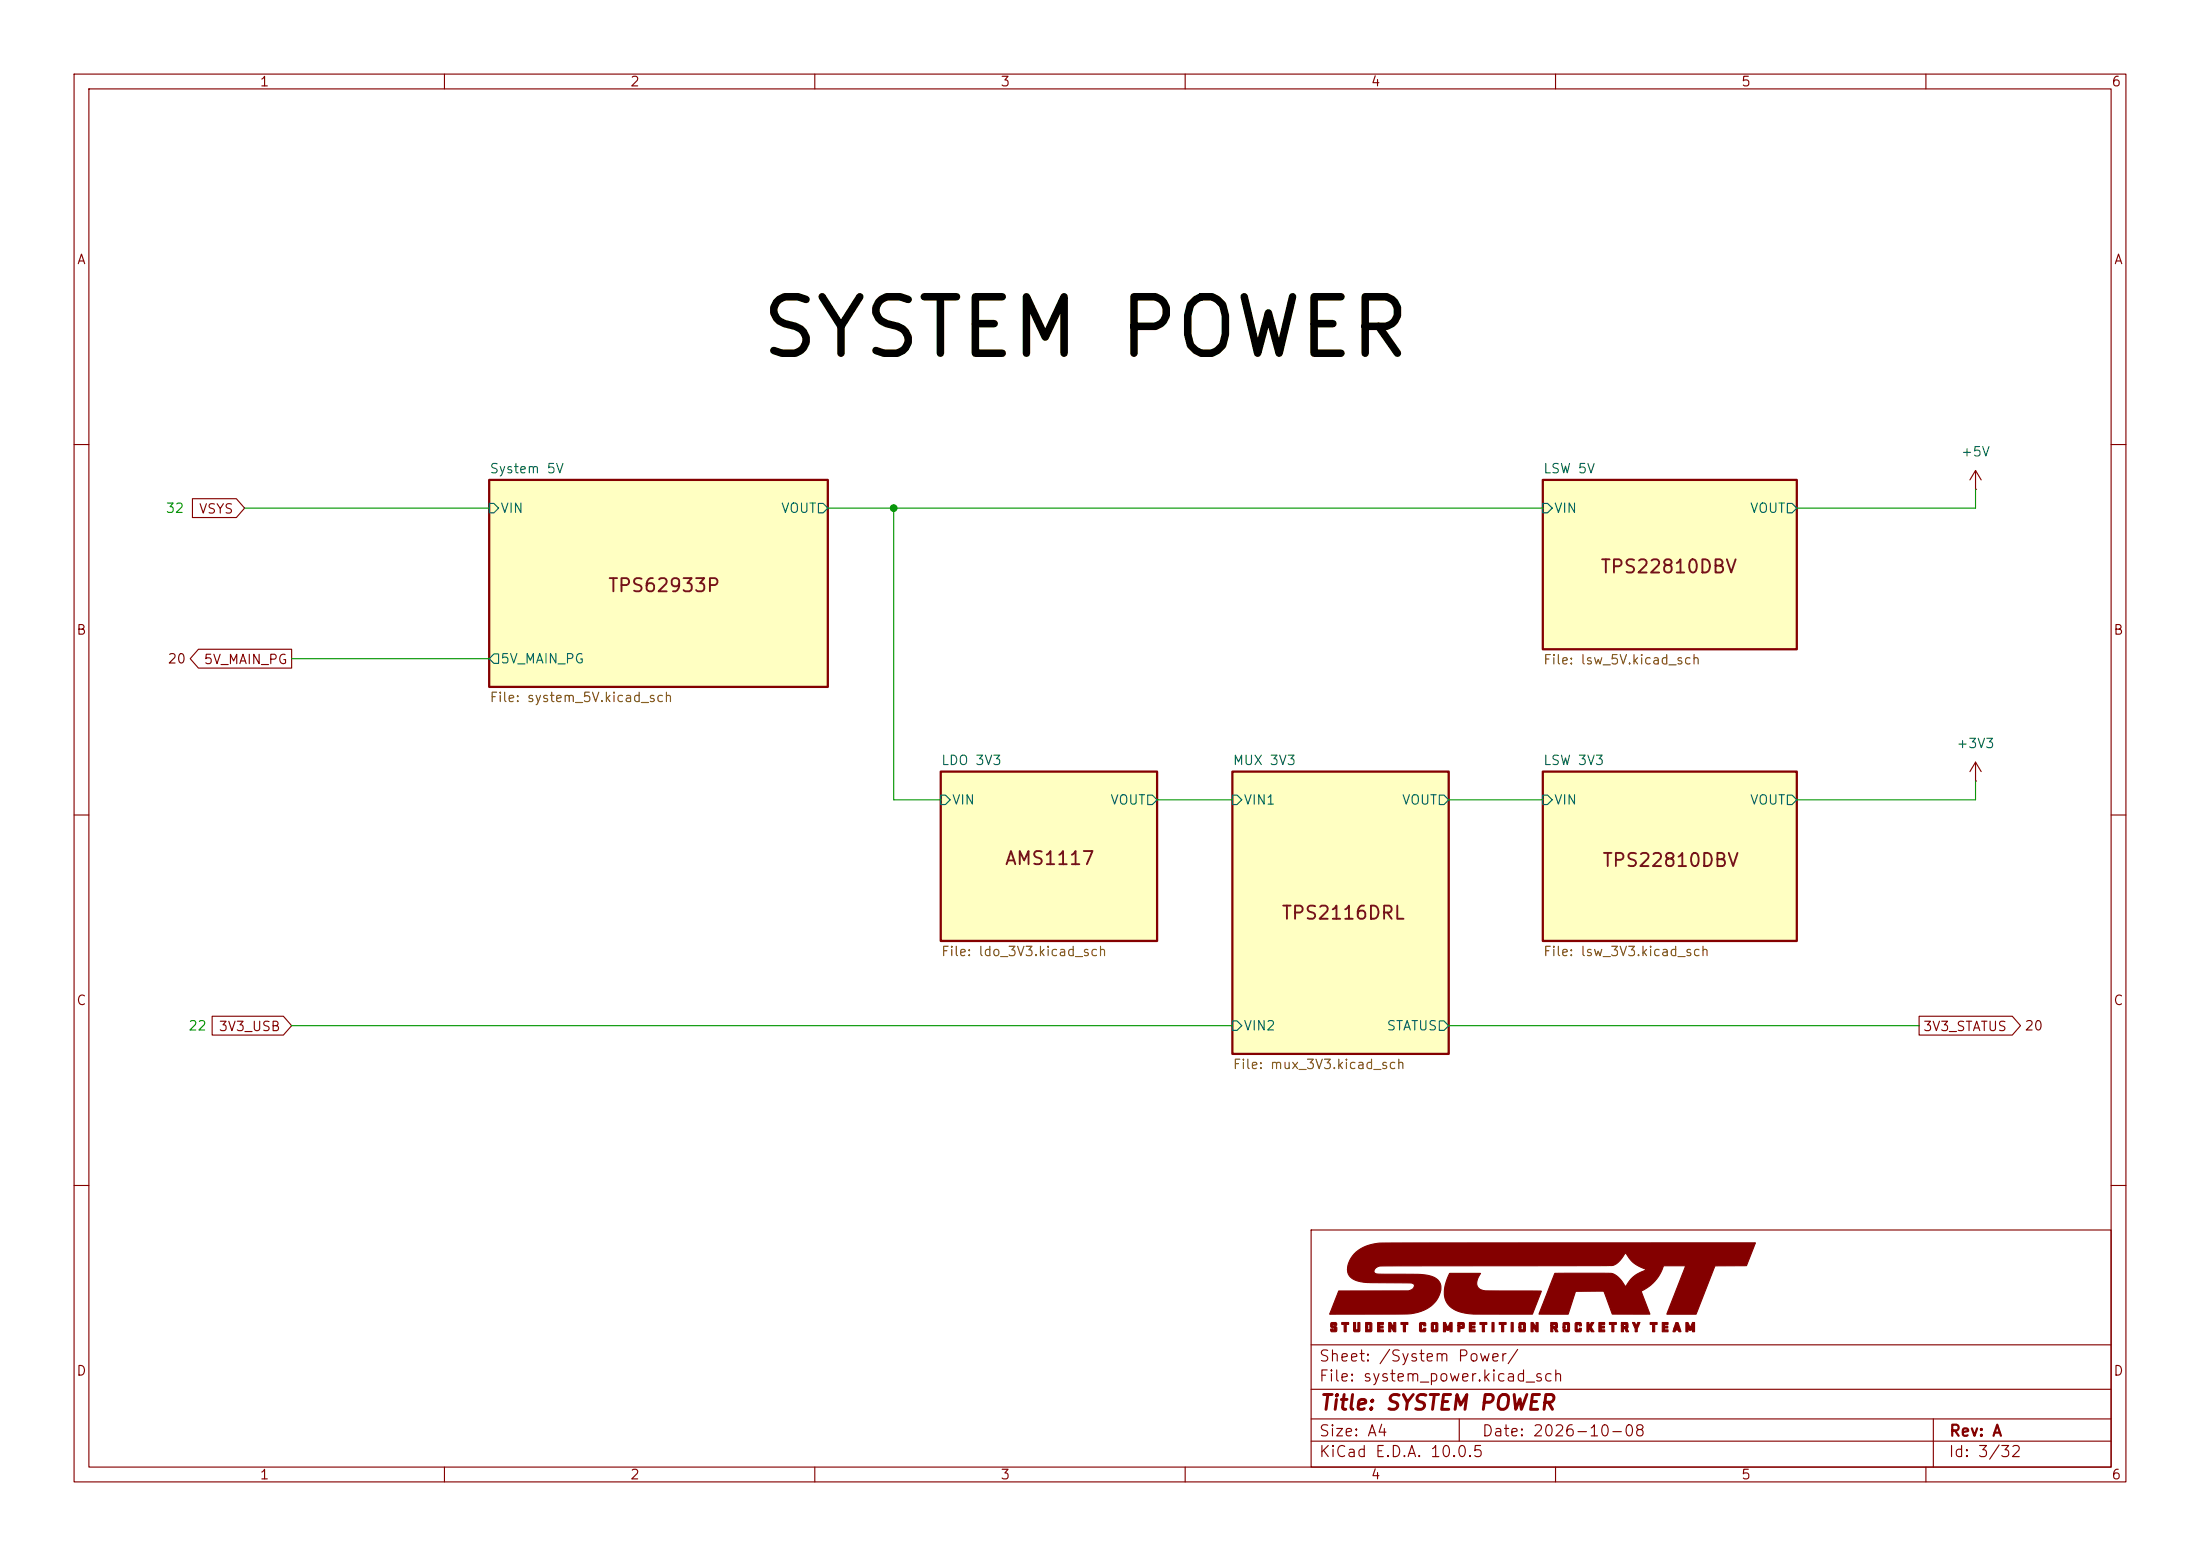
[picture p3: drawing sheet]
<svg xmlns="http://www.w3.org/2000/svg" width="297mm" height="210mm" viewBox="0 0 297 210" stroke-linecap="round" stroke-linejoin="round" font-family="sans-serif">
<g fill="none" stroke="#840000" stroke-width=".15">
<path d="M10 10h277v190h-277zM12 12h273v186h-273zM60 10v2M110 10v2M160 10v2M210 10v2M260 10v2M10 60h2M26 67.3h5.9l1.1 1.3-1.1 1.3h-5.9zM266.7 66h.1M266.7 63.5l-.8 1.3M266.7 63.5l.8 1.3"/>
<path d="M266.7 63.5v2.5M285 60h2M26.8 87.6h12.6v2.6h-12.6l-1.1-1.3zM10 110h2M266.7 105.4h.1M266.7 102.9v2.5M266.7 102.9l-.8 1.2M266.7 102.9l.8 1.2M285 110h2M28.6 137.2h9.7l1.1 1.2-1.1 1.3h-9.7zM259.1 137.2h12.6l1.1 1.2-1.1 1.3h-12.6zM10 160h2"/>
<path d="M177 166h108v32h-108zM285 160h2M60 198v2M110 198v2M160 198v2M177 194.5h108M177 191.5h108M177 187.5h108M177 181.5h108M197 191.5v3M210 198v2M260 198v2"/>
<path d="M261 191.5v6.5"/>
</g>
<g fill="#840000" stroke="#840000" stroke-width=".15">
<path d="M179.7 178.5h.6l.1 .1 .1 .3-.6-.1v.1l.1 .1a.41 .41 0 0 1 .5 .2 .41 .41 0 0 1-.2 .5h-.5l-.2-.1v-.2l.6 .1v-.2h-.1a.42 .42 0 0 1-.5-.3 .42 .42 0 0 1 .1-.5z"/>
<path d="M181.1 178.5h1v.3h-.4v.9h-.2v-.9h-.4z"/>
<path d="M182.7 178.5h.3v1h.3v-1h.3v1.1l-.1 .1h-.7l-.1-.1z"/>
<path d="M184.4 178.5h.7l.1 .1v1l-.1 .1h-.7v-.6h.2v.4h.3v-.7h-.3v.3h-.2z"/>
<path d="M186 178.5h.8v.3h-.5v.2h.4v.2h-.4v.3h.5v.2h-.8z"/>
<path d="M187.5 178.5h.3l.4 .7v-.7h.2v1.2h-.2l-.4-.6-.1 .6h-.2z"/>
<path d="M189.1 178.5h1v.3h-.4v.9h-.2v-.9h-.4z"/>
<path d="M191.8 178.5h.6l.1 .1v.3h-.3v-.1h-.3v.7h.3v-.2h.3v.3l-.1 .1h-.6l-.2-.1v-1z"/>
<path d="M193.3 178.5h.7l.1 .1v1l-.1 .1h-.7l-.1-.1v-.5h.3v.4h.3v-.7h-.3v.3h-.3v-.5z"/>
<path d="M194.9 178.5h.3l.3 .7 .3-.7h.2v1.2h-.2v-.6l-.2 .4h-.3l-.2-.4v.6h-.2z"/>
<path d="M196.8 178.5h.4a.37 .37 0 0 1 .4 .1 .37 .37 0 0 1 .1 .4l-.1 .3h-.5v.4h-.3v-.8h.3v.1h.3v-.2h-.3v.1h-.3z"/>
<path d="M198.4 178.5h.7v.3h-.5v.2h.5v.2h-.5v.3h.5v.2h-.7z"/>
<path d="M199.8 178.5h.9v.3h-.3v.9h-.3v-.9h-.3z"/>
<path d="M201.4 178.5h.3v1.2h-.3z"/>
<path d="M202.4 178.5h.9v.3h-.3v.9h-.3v-.9h-.3z"/>
<path d="M204 178.5h.3v1.2h-.3z"/>
<path d="M205.2 178.5h.6l.1 .1v1l-.1 .1h-.6l-.1-.1v-.5h.2v.4h.4v-.7h-.4v.3h-.2v-.5z"/>
<path d="M206.7 178.5h.3l.4 .7v-.7h.2v1.2h-.2l-.4-.6v.6h-.3z"/>
<path d="M209.4 178.5h.3a.34 .34 0 0 1 .4 0 .34 .34 0 0 1 .2 .4v.3l-.2 .1 .2 .4h-.3l-.2-.4h-.2v.4h-.2v-.8h.2v.1h.4v-.2h-.4v.1h-.2z"/>
<path d="M211.1 178.5h.7l.1 .1v1l-.1 .1h-.7l-.1-.1v-.5h.3v.4h.3v-.7h-.3v.3h-.3v-.5z"/>
<path d="M212.8 178.5h.6l.1 .1v.3h-.3v-.1h-.3v.7h.3v-.2h.3v.3l-.1 .1h-.6l-.2-.1v-1z"/>
<path d="M214.2 178.5h.3v.5l.3-.5h.4l-.4 .6 .4 .6h-.3l-.4-.5v.5h-.3z"/>
<path d="M215.9 178.5h.7v.3h-.5v.2h.5v.2h-.5v.3h.5v.2h-.7z"/>
<path d="M217.3 178.5h.9v.3h-.3v.9h-.3v-.9h-.3z"/>
<path d="M218.9 178.5h.4a.34 .34 0 0 1 .4 0 .34 .34 0 0 1 .1 .4v.3l-.2 .1 .3 .4h-.4l-.2-.4h-.1v.4h-.3v-.8h.3v.1h.3v-.2h-.3v.1h-.3z"/>
<path d="M220.4 178.5h.3l.2 .5 .2-.5h.3l-.4 .8v.4h-.2v-.4z"/>
<path d="M222.8 178.5h.9v.3h-.3v.9h-.3v-.9h-.3z"/>
<path d="M224.4 178.5h.8v.3h-.5v.2h.4v.2h-.4v.3h.5v.2h-.8z"/>
<path d="M226.2 178.5h.3l.4 1.2a.25 .25 0 0 1-.3-.2h-.4a.22 .22 0 0 1-.1 .2 .22 .22 0 0 1-.2 0l.1-.5h.5l-.1-.3-.1 .3h-.3z"/>
<path d="M227.6 178.5h.3l.3 .7 .3-.7h.3v1.2h-.3v-.6l-.2 .4h-.2l-.2-.4v.6h-.3z"/>
<path d="M182.8 169.2a6.3 6.3 0 0 1 4.6-1.4l49.6-.1-1.2 3.1h-4.3l-2.5 6.6h-4l2.6-6.6h-3a5.6 5.6 0 0 1-3 3.5l1.1 3.1h-5l-1.1-2.9a.24 .24 0 0 0-.1-.2 .24 .24 0 0 0-.3 0h-3.5l-1 3.1h-3.9l2.1-5.5h7.6a3.5 3.5 0 0 1 2 1.8 4.6 4.6 0 0 1 2.7-2.3 4.5 4.5 0 0 1-2.7-2.3h-.1a2.78 2.78 0 0 1-1.7 1.7l-31.3 .1a.88 .88 0 0 0-.9 .8 .93 .93 0 0 0 1 .3h3.2a10.5 10.5 0 0 1 3.9 .4 1.67 1.67 0 0 1 .7 2.4 4.7 4.7 0 0 1-4 2.5l-10.8 .1 1.2-3.2h9.4a.69 .69 0 0 0 .8-.9 2.61 2.61 0 0 0-1.6-.2h-4.4a4.5 4.5 0 0 1-2.6-.8 2.26 2.26 0 0 1 .3-2.8z"/>
<path d="M195.7 171.9h4.2a1.52 1.52 0 0 0-.2 2l.3 .2a28.8 28.8 0 0 0 5.2 .1l2.9 .1-1.2 3.1h-5.8a11.3 11.3 0 0 1-4.6-.6 2.92 2.92 0 0 1-1.2-3.9z"/>
</g>
<g fill="#ffffc2" stroke="#ffffc2" stroke-width=".14">
<path d="M127 104.1h29.2v22.9h-29.2z"/>
<path d="M208.3 64.8h34.3v22.8h-34.3z"/>
<path d="M166.4 104.1h29.2v38.1h-29.2z"/>
<path d="M208.3 104.1h34.3v22.9h-34.3z"/>
<path d="M66 64.8h45.8v27.9h-45.8z"/>
</g>
<path d="M66 64.8h45.8v27.9h-45.8zM208.3 64.8h34.3v22.8h-34.3zM127 104.1h29.2v22.9h-29.2zM166.4 104.1h29.2v38.1h-29.2zM208.3 104.1h34.3v22.9h-34.3z" fill="none" stroke="#840000" stroke-width=".3"/>
<g fill="none" stroke="#006464" stroke-width=".15">
<path d="M66 67.9h.7l.6 .7-.6 .6h-.7zM110.5 67.9h.6l.7 .7-.7 .6h-.6zM208.3 67.9h.6l.6 .7-.6 .6h-.6zM241.3 67.9h.6l.7 .7-.7 .6h-.6zM66.7 88.3h.6v1.2h-.6l-.7-.6zM127 107.3h.6l.7 .7-.7 .6h-.6zM154.9 107.3h.7l.6 .7-.6 .6h-.7zM166.4 107.3h.6l.6 .7-.6 .6h-.6zM194.3 107.3h.6l.7 .7-.7 .6h-.6zM208.3 107.3h.6l.6 .7-.6 .6h-.6zM241.3 107.3h.6l.7 .7-.7 .6h-.6zM166.4 137.8h.6l.6 .6-.6 .7h-.6z"/>
<path d="M194.3 137.8h.6l.7 .6-.7 .7h-.6z"/>
</g>
<path d="M33 68.6h33M111.8 68.6h96.5M120.6 68.6v39.4h6.4M266.7 66v2.6h-24.1M39.4 88.9h26.6M156.2 108h10.2M195.6 108h12.7M266.7 105.4v2.6h-24.1M39.4 138.4h127M195.6 138.4h63.5" fill="none" stroke="#009600" stroke-width=".15"/>
<circle cx="120.6" cy="68.6" r=".46" fill="#009600" stroke="#009600" stroke-width=".14"/>
<text font-size="7.6" x="102.3" y="50">SYSTEM POWER</text>
<text font-size="2" fill="#840000" x="178" y="190.8">Title: SYSTEM POWER</text>
<g font-size="1.8" fill="#721418">
<text x="215.9" y="77.8">TPS22810DBV</text>
<text x="81.9" y="80.3">TPS62933P</text>
<text x="135.5" y="117.2">AMS1117</text>
<text x="216.2" y="117.4">TPS22810DBV</text>
<text x="172.9" y="124.5">TPS2116DRL</text>
</g>
<g font-size="1.5" fill="#840000">
<text x="178" y="184.1">Sheet: /System Power/</text>
<text x="178" y="186.8">File: system_power.kicad_sch</text>
<text x="178" y="197">KiCad E.D.A. 10.0.5</text>
<text x="178" y="194.2">Size: A4</text>
<text x="200" y="194.2">Date: 2026-10-08</text>
<text x="263" y="197">Id: 3/32</text>
<text x="263" y="194.2">Rev: A</text>
</g>
<g font-size="1.3" fill="#840000">
<text x="35" y="12">1</text>
<text x="85" y="12">2</text>
<text x="135" y="12">3</text>
<text x="185" y="12">4</text>
<text x="235" y="12">5</text>
<text x="285" y="12">6</text>
<text x="10.3" y="36">A</text>
<text x="285.3" y="36">A</text>
<text x="26.8" y="69.6">VSYS</text>
<text x="10.2" y="86">B</text>
<text x="27.4" y="90">5V_MAIN_PG</text>
<text x="285.2" y="86">B</text>
<text x="10.2" y="136">C</text>
<text x="285.2" y="136">C</text>
<text x="29.4" y="139.5">3V3_USB</text>
<text x="259.5" y="139.5">3V3_STATUS</text>
<text x="10.2" y="186">D</text>
<text x="285.2" y="186">D</text>
<text x="35" y="200">1</text>
<text x="85" y="200">2</text>
<text x="135" y="200">3</text>
<text x="185" y="200">4</text>
<text x="235" y="200">5</text>
<text x="285" y="200">6</text>
</g>
<g font-size="1.3" fill="#006464">
<text x="66" y="64.2">System 5V</text>
<text x="208.3" y="64.2">LSW 5V</text>
<text x="264.6" y="61.9">+5V</text>
<text x="67.5" y="69.5">VIN</text>
<text x="105.4" y="69.5">VOUT</text>
<text x="209.7" y="69.5">VIN</text>
<text x="236.2" y="69.5">VOUT</text>
<text x="67.5" y="89.9">5V_MAIN_PG</text>
<text x="264" y="101.3">+3V3</text>
<text x="127" y="103.6">LDO 3V3</text>
<text x="166.3" y="103.6">MUX 3V3</text>
<text x="208.3" y="103.6">LSW 3V3</text>
<text x="128.4" y="108.9">VIN</text>
<text x="149.8" y="108.9">VOUT</text>
<text x="167.8" y="108.9">VIN1</text>
<text x="189.2" y="108.9">VOUT</text>
<text x="209.7" y="108.9">VIN</text>
<text x="236.2" y="108.9">VOUT</text>
<text x="167.8" y="139.4">VIN2</text>
<text x="187.1" y="139.4">STATUS</text>
</g>
<g font-size="1.3" fill="#0b7100">
<text x="22.3" y="69.5">32</text>
<text x="25.3" y="139.4">22</text>
</g>
<g font-size="1.3" fill="#710203">
<text x="22.5" y="89.9">20</text>
<text x="273.2" y="139.4">20</text>
</g>
<g font-size="1.3" fill="#725600">
<text x="208.3" y="90">File: lsw_5V.kicad_sch</text>
<text x="66" y="95.1">File: system_5V.kicad_sch</text>
<text x="127" y="129.4">File: ldo_3V3.kicad_sch</text>
<text x="208.3" y="129.4">File: lsw_3V3.kicad_sch</text>
<text x="166.3" y="144.6">File: mux_3V3.kicad_sch</text>
</g>
</svg>
